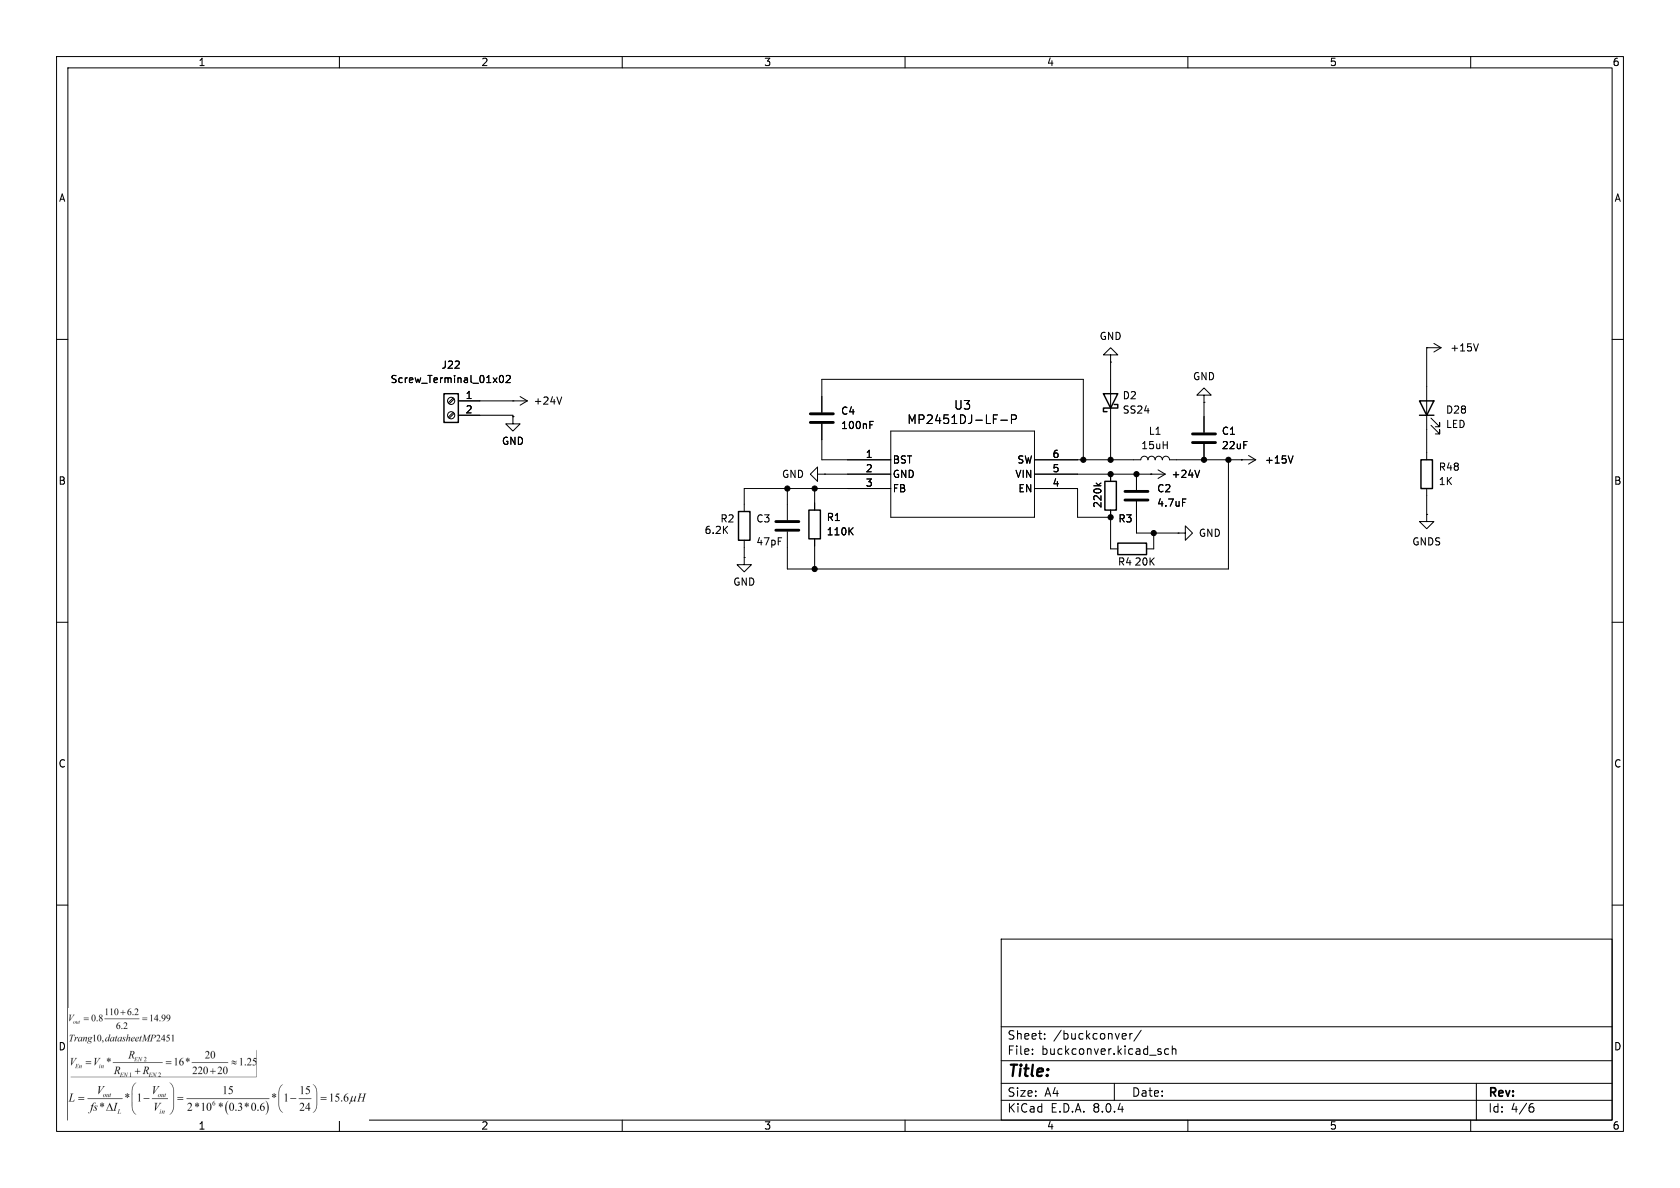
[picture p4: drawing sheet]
(kicad_sch
 (version 20231120)
 (generator "eeschema")
 (generator_version "8.0")
 (paper "A4")
 (lib_symbols
  (symbol "2025-04-02_15-12-20:MP2451DJ-LF-P"
   (pin_names
    (offset 0.254)) (exclude_from_sim no) (in_bom yes) (on_board yes)
   (property "Reference" "U" (at 20.32 10.16 0) (effects (font (size 1.524 1.524))))
   (property "Value" "MP2451DJ-LF-P" (at 20.32 7.62 0) (effects (font (size 1.524 1.524))))
   (property "Footprint" "TSOT23-6_MP2451_MNP" (at 0 0 0) (effects (font (size 1.27 1.27)
    (italic yes)) (hide yes)))
   (property "Datasheet" "MP2451DJ-LF-P" (at 0 0 0) (effects (font (size 1.27 1.27)
    (italic yes)) (hide yes)))
   (property "Description" "" (at 0 0 0) (effects (font (size 1.27 1.27)) (hide yes)))
   (property "ki_locked" "" (at 0 0 0) (effects (font (size 1.27 1.27))))
   (symbol "MP2451DJ-LF-P_0_1"
    (polyline (pts (xy 7.62 -10.16) (xy 33.02 -10.16)) (stroke (width 0.127) (type default)) (fill (type none)))
    (polyline (pts (xy 7.62 5.08) (xy 7.62 -10.16)) (stroke (width 0.127) (type default)) (fill (type none)))
    (polyline (pts (xy 33.02 -10.16) (xy 33.02 5.08)) (stroke (width 0.127) (type default)) (fill (type none)))
    (polyline (pts (xy 33.02 5.08) (xy 7.62 5.08)) (stroke (width 0.127) (type default)) (fill (type none)))
    (pin power_in line (at 0 0 0) (length 7.62) (name "BST" (effects (font (size 1.27 1.27)))) (number "1" (effects (font (size 1.27 1.27)))))
    (pin power_in line (at 0 -2.54 0) (length 7.62) (name "GND" (effects (font (size 1.27 1.27)))) (number "2" (effects (font (size 1.27 1.27)))))
    (pin input line (at 0 -5.08 0) (length 7.62) (name "FB" (effects (font (size 1.27 1.27)))) (number "3" (effects (font (size 1.27 1.27)))))
    (pin input line (at 40.64 -5.08 180) (length 7.62) (name "EN" (effects (font (size 1.27 1.27)))) (number "4" (effects (font (size 1.27 1.27)))))
    (pin power_in line (at 40.64 -2.54 180) (length 7.62) (name "VIN" (effects (font (size 1.27 1.27)))) (number "5" (effects (font (size 1.27 1.27)))))
    (pin output line (at 40.64 0 180) (length 7.62) (name "SW" (effects (font (size 1.27 1.27)))) (number "6" (effects (font (size 1.27 1.27)))))))
  (symbol "Connector:Screw_Terminal_01x02"
   (pin_names
    (offset 1.016) hide) (exclude_from_sim no) (in_bom yes) (on_board yes)
   (property "Reference" "J" (at 0 2.54 0) (effects (font (size 1.27 1.27))))
   (property "Value" "Screw_Terminal_01x02" (at 0 -5.08 0) (effects (font (size 1.27 1.27))))
   (property "Footprint" "" (at 0 0 0) (effects (font (size 1.27 1.27)) (hide yes)))
   (property "Datasheet" "~" (at 0 0 0) (effects (font (size 1.27 1.27)) (hide yes)))
   (property "Description" "Generic screw terminal, single row, 01x02, script generated (kicad-library-utils/schlib/autogen/connector/)" (at 0 0 0) (effects (font (size 1.27 1.27)) (hide yes)))
   (symbol "Screw_Terminal_01x02_1_1"
    (rectangle (start -1.27 1.27) (end 1.27 -3.81) (stroke (width 0.254) (type default)) (fill (type background)))
    (circle (center 0 -2.54) (radius 0.635) (stroke (width 0.1524) (type default)) (fill (type none)))
    (polyline (pts (xy -0.5334 -2.2098) (xy 0.3302 -3.048)) (stroke (width 0.1524) (type default)) (fill (type none)))
    (polyline (pts (xy -0.5334 0.3302) (xy 0.3302 -0.508)) (stroke (width 0.1524) (type default)) (fill (type none)))
    (polyline (pts (xy -0.3556 -2.032) (xy 0.508 -2.8702)) (stroke (width 0.1524) (type default)) (fill (type none)))
    (polyline (pts (xy -0.3556 0.508) (xy 0.508 -0.3302)) (stroke (width 0.1524) (type default)) (fill (type none)))
    (circle (center 0 0) (radius 0.635) (stroke (width 0.1524) (type default)) (fill (type none)))
    (pin passive line (at -5.08 0 0) (length 3.81) (name "Pin_1" (effects (font (size 1.27 1.27)))) (number "1" (effects (font (size 1.27 1.27)))))
    (pin passive line (at -5.08 -2.54 0) (length 3.81) (name "Pin_2" (effects (font (size 1.27 1.27)))) (number "2" (effects (font (size 1.27 1.27)))))))
  (symbol "Device:C"
   (pin_numbers hide)
   (pin_names
    (offset 0.254)) (exclude_from_sim no) (in_bom yes) (on_board yes)
   (property "Reference" "C" (at 0.635 2.54 0) (effects (font (size 1.27 1.27)) (justify left)))
   (property "Value" "C" (at 0.635 -2.54 0) (effects (font (size 1.27 1.27)) (justify left)))
   (property "Footprint" "" (at 0.9652 -3.81 0) (effects (font (size 1.27 1.27)) (hide yes)))
   (property "Datasheet" "~" (at 0 0 0) (effects (font (size 1.27 1.27)) (hide yes)))
   (property "Description" "Unpolarized capacitor" (at 0 0 0) (effects (font (size 1.27 1.27)) (hide yes)))
   (symbol "C_0_1"
    (polyline (pts (xy -2.032 -0.762) (xy 2.032 -0.762)) (stroke (width 0.508) (type default)) (fill (type none)))
    (polyline (pts (xy -2.032 0.762) (xy 2.032 0.762)) (stroke (width 0.508) (type default)) (fill (type none))))
   (symbol "C_1_1"
    (pin passive line (at 0 3.81 270) (length 2.794) (name "~" (effects (font (size 1.27 1.27)))) (number "1" (effects (font (size 1.27 1.27)))))
    (pin passive line (at 0 -3.81 90) (length 2.794) (name "~" (effects (font (size 1.27 1.27)))) (number "2" (effects (font (size 1.27 1.27)))))))
  (symbol "Device:L"
   (pin_numbers hide)
   (pin_names
    (offset 1.016) hide) (exclude_from_sim no) (in_bom yes) (on_board yes)
   (property "Reference" "L" (at -1.27 0 90) (effects (font (size 1.27 1.27))))
   (property "Value" "L" (at 1.905 0 90) (effects (font (size 1.27 1.27))))
   (property "Footprint" "" (at 0 0 0) (effects (font (size 1.27 1.27)) (hide yes)))
   (property "Datasheet" "~" (at 0 0 0) (effects (font (size 1.27 1.27)) (hide yes)))
   (property "Description" "Inductor" (at 0 0 0) (effects (font (size 1.27 1.27)) (hide yes)))
   (symbol "L_0_1"
    (arc (start 0 -2.54) (mid 0.6323 -1.905) (end 0 -1.27) (stroke (width 0) (type default)) (fill (type none)))
    (arc (start 0 -1.27) (mid 0.6323 -0.635) (end 0 0) (stroke (width 0) (type default)) (fill (type none)))
    (arc (start 0 0) (mid 0.6323 0.635) (end 0 1.27) (stroke (width 0) (type default)) (fill (type none)))
    (arc (start 0 1.27) (mid 0.6323 1.905) (end 0 2.54) (stroke (width 0) (type default)) (fill (type none))))
   (symbol "L_1_1"
    (pin passive line (at 0 3.81 270) (length 1.27) (name "1" (effects (font (size 1.27 1.27)))) (number "1" (effects (font (size 1.27 1.27)))))
    (pin passive line (at 0 -3.81 90) (length 1.27) (name "2" (effects (font (size 1.27 1.27)))) (number "2" (effects (font (size 1.27 1.27)))))))
  (symbol "Device:LED"
   (pin_numbers hide)
   (pin_names
    (offset 1.016) hide) (exclude_from_sim no) (in_bom yes) (on_board yes)
   (property "Reference" "D" (at 0 2.54 0) (effects (font (size 1.27 1.27))))
   (property "Value" "LED" (at 0 -2.54 0) (effects (font (size 1.27 1.27))))
   (property "Footprint" "" (at 0 0 0) (effects (font (size 1.27 1.27)) (hide yes)))
   (property "Datasheet" "~" (at 0 0 0) (effects (font (size 1.27 1.27)) (hide yes)))
   (property "Description" "Light emitting diode" (at 0 0 0) (effects (font (size 1.27 1.27)) (hide yes)))
   (symbol "LED_0_1"
    (polyline (pts (xy -1.27 -1.27) (xy -1.27 1.27)) (stroke (width 0.254) (type default)) (fill (type none)))
    (polyline (pts (xy -1.27 0) (xy 1.27 0)) (stroke (width 0) (type default)) (fill (type none)))
    (polyline (pts (xy 1.27 -1.27) (xy 1.27 1.27) (xy -1.27 0) (xy 1.27 -1.27)) (stroke (width 0.254) (type default)) (fill (type none)))
    (polyline (pts (xy -3.048 -0.762) (xy -4.572 -2.286) (xy -3.81 -2.286) (xy -4.572 -2.286) (xy -4.572 -1.524)) (stroke (width 0) (type default)) (fill (type none)))
    (polyline (pts (xy -1.778 -0.762) (xy -3.302 -2.286) (xy -2.54 -2.286) (xy -3.302 -2.286) (xy -3.302 -1.524)) (stroke (width 0) (type default)) (fill (type none))))
   (symbol "LED_1_1"
    (pin passive line (at -3.81 0 0) (length 2.54) (name "K" (effects (font (size 1.27 1.27)))) (number "1" (effects (font (size 1.27 1.27)))))
    (pin passive line (at 3.81 0 180) (length 2.54) (name "A" (effects (font (size 1.27 1.27)))) (number "2" (effects (font (size 1.27 1.27)))))))
  (symbol "Device:R"
   (pin_numbers hide)
   (pin_names
    (offset 0)) (exclude_from_sim no) (in_bom yes) (on_board yes)
   (property "Reference" "R" (at 2.032 0 90) (effects (font (size 1.27 1.27))))
   (property "Value" "R" (at 0 0 90) (effects (font (size 1.27 1.27))))
   (property "Footprint" "" (at -1.778 0 90) (effects (font (size 1.27 1.27)) (hide yes)))
   (property "Datasheet" "~" (at 0 0 0) (effects (font (size 1.27 1.27)) (hide yes)))
   (property "Description" "Resistor" (at 0 0 0) (effects (font (size 1.27 1.27)) (hide yes)))
   (symbol "R_0_1"
    (rectangle (start -1.016 -2.54) (end 1.016 2.54) (stroke (width 0.254) (type default)) (fill (type none))))
   (symbol "R_1_1"
    (pin passive line (at 0 3.81 270) (length 1.27) (name "~" (effects (font (size 1.27 1.27)))) (number "1" (effects (font (size 1.27 1.27)))))
    (pin passive line (at 0 -3.81 90) (length 1.27) (name "~" (effects (font (size 1.27 1.27)))) (number "2" (effects (font (size 1.27 1.27)))))))
  (symbol "Diode:SB120"
   (pin_numbers hide)
   (pin_names
    (offset 1.016) hide) (exclude_from_sim no) (in_bom yes) (on_board yes)
   (property "Reference" "D" (at 0 2.54 0) (effects (font (size 1.27 1.27))))
   (property "Value" "SB120" (at 0 -2.54 0) (effects (font (size 1.27 1.27))))
   (property "Footprint" "Diode_THT:D_DO-41_SOD81_P10.16mm_Horizontal" (at 0 -4.445 0) (effects (font (size 1.27 1.27)) (hide yes)))
   (property "Datasheet" "http://www.diodes.com/_files/datasheets/ds23022.pdf" (at 0 0 0) (effects (font (size 1.27 1.27)) (hide yes)))
   (property "Description" "20V 1A Schottky Barrier Rectifier Diode, DO-41" (at 0 0 0) (effects (font (size 1.27 1.27)) (hide yes)))
   (symbol "SB120_0_1"
    (polyline (pts (xy 1.27 0) (xy -1.27 0)) (stroke (width 0) (type default)) (fill (type none)))
    (polyline (pts (xy 1.27 1.27) (xy 1.27 -1.27) (xy -1.27 0) (xy 1.27 1.27)) (stroke (width 0.254) (type default)) (fill (type none)))
    (polyline (pts (xy -1.905 0.635) (xy -1.905 1.27) (xy -1.27 1.27) (xy -1.27 -1.27) (xy -0.635 -1.27) (xy -0.635 -0.635)) (stroke (width 0.254) (type default)) (fill (type none))))
   (symbol "SB120_1_1"
    (pin passive line (at -3.81 0 0) (length 2.54) (name "K" (effects (font (size 1.27 1.27)))) (number "1" (effects (font (size 1.27 1.27)))))
    (pin passive line (at 3.81 0 180) (length 2.54) (name "A" (effects (font (size 1.27 1.27)))) (number "2" (effects (font (size 1.27 1.27)))))))
  (symbol "power:+15V"
   (power)
   (pin_numbers hide)
   (pin_names
    (offset 0) hide) (exclude_from_sim no) (in_bom yes) (on_board yes)
   (property "Reference" "#PWR" (at 0 -3.81 0) (effects (font (size 1.27 1.27)) (hide yes)))
   (property "Value" "+15V" (at 0 3.556 0) (effects (font (size 1.27 1.27))))
   (property "Footprint" "" (at 0 0 0) (effects (font (size 1.27 1.27)) (hide yes)))
   (property "Datasheet" "" (at 0 0 0) (effects (font (size 1.27 1.27)) (hide yes)))
   (property "Description" "Power symbol creates a global label with name \"+15V\"" (at 0 0 0) (effects (font (size 1.27 1.27)) (hide yes)))
   (symbol "+15V_0_1"
    (polyline (pts (xy -0.762 1.27) (xy 0 2.54)) (stroke (width 0) (type default)) (fill (type none)))
    (polyline (pts (xy 0 0) (xy 0 2.54)) (stroke (width 0) (type default)) (fill (type none)))
    (polyline (pts (xy 0 2.54) (xy 0.762 1.27)) (stroke (width 0) (type default)) (fill (type none))))
   (symbol "+15V_1_1"
    (pin power_in line (at 0 0 90) (length 0) (name "~" (effects (font (size 1.27 1.27)))) (number "1" (effects (font (size 1.27 1.27)))))))
  (symbol "power:+24V"
   (power)
   (pin_numbers hide)
   (pin_names
    (offset 0) hide) (exclude_from_sim no) (in_bom yes) (on_board yes)
   (property "Reference" "#PWR" (at 0 -3.81 0) (effects (font (size 1.27 1.27)) (hide yes)))
   (property "Value" "+24V" (at 0 3.556 0) (effects (font (size 1.27 1.27))))
   (property "Footprint" "" (at 0 0 0) (effects (font (size 1.27 1.27)) (hide yes)))
   (property "Datasheet" "" (at 0 0 0) (effects (font (size 1.27 1.27)) (hide yes)))
   (property "Description" "Power symbol creates a global label with name \"+24V\"" (at 0 0 0) (effects (font (size 1.27 1.27)) (hide yes)))
   (symbol "+24V_0_1"
    (polyline (pts (xy -0.762 1.27) (xy 0 2.54)) (stroke (width 0) (type default)) (fill (type none)))
    (polyline (pts (xy 0 0) (xy 0 2.54)) (stroke (width 0) (type default)) (fill (type none)))
    (polyline (pts (xy 0 2.54) (xy 0.762 1.27)) (stroke (width 0) (type default)) (fill (type none))))
   (symbol "+24V_1_1"
    (pin power_in line (at 0 0 90) (length 0) (name "~" (effects (font (size 1.27 1.27)))) (number "1" (effects (font (size 1.27 1.27)))))))
  (symbol "power:GND"
   (power)
   (pin_numbers hide)
   (pin_names
    (offset 0) hide) (exclude_from_sim no) (in_bom yes) (on_board yes)
   (property "Reference" "#PWR" (at 0 -6.35 0) (effects (font (size 1.27 1.27)) (hide yes)))
   (property "Value" "GND" (at 0 -3.81 0) (effects (font (size 1.27 1.27))))
   (property "Footprint" "" (at 0 0 0) (effects (font (size 1.27 1.27)) (hide yes)))
   (property "Datasheet" "" (at 0 0 0) (effects (font (size 1.27 1.27)) (hide yes)))
   (property "Description" "Power symbol creates a global label with name \"GND\" , ground" (at 0 0 0) (effects (font (size 1.27 1.27)) (hide yes)))
   (symbol "GND_0_1"
    (polyline (pts (xy 0 0) (xy 0 -1.27) (xy 1.27 -1.27) (xy 0 -2.54) (xy -1.27 -1.27) (xy 0 -1.27)) (stroke (width 0) (type default)) (fill (type none))))
   (symbol "GND_1_1"
    (pin power_in line (at 0 0 270) (length 0) (name "~" (effects (font (size 1.27 1.27)))) (number "1" (effects (font (size 1.27 1.27)))))))
  (symbol "power:GNDS"
   (power)
   (pin_numbers hide)
   (pin_names
    (offset 0) hide) (exclude_from_sim no) (in_bom yes) (on_board yes)
   (property "Reference" "#PWR" (at 0 -6.35 0) (effects (font (size 1.27 1.27)) (hide yes)))
   (property "Value" "GNDS" (at 0 -3.81 0) (effects (font (size 1.27 1.27))))
   (property "Footprint" "" (at 0 0 0) (effects (font (size 1.27 1.27)) (hide yes)))
   (property "Datasheet" "" (at 0 0 0) (effects (font (size 1.27 1.27)) (hide yes)))
   (property "Description" "Power symbol creates a global label with name \"GNDS\" , signal ground" (at 0 0 0) (effects (font (size 1.27 1.27)) (hide yes)))
   (symbol "GNDS_0_1"
    (polyline (pts (xy 0 0) (xy 0 -1.27) (xy 1.27 -1.27) (xy 0 -2.54) (xy -1.27 -1.27) (xy 0 -1.27)) (stroke (width 0) (type default)) (fill (type none))))
   (symbol "GNDS_1_1"
    (pin power_in line (at 0 0 270) (length 0) (name "~" (effects (font (size 1.27 1.27)))) (number "1" (effects (font (size 1.27 1.27))))))))
 (junction
  (at 203.962 94.234)
  (diameter 0)
  (color 0 0 0 0))
 (junction
  (at 196.342 91.44)
  (diameter 0)
  (color 0 0 0 0))
 (junction
  (at 196.342 83.82)
  (diameter 0)
  (color 0 0 0 0))
 (junction
  (at 139.192 86.36)
  (diameter 0)
  (color 0 0 0 0))
 (junction
  (at 217.17 81.28)
  (diameter 0)
  (color 0 0 0 0))
 (junction
  (at 144.018 86.36)
  (diameter 0)
  (color 0 0 0 0))
 (junction
  (at 191.516 81.28)
  (diameter 0)
  (color 0 0 0 0))
 (junction
  (at 212.852 81.28)
  (diameter 0)
  (color 0 0 0 0))
 (junction
  (at 200.914 83.82)
  (diameter 0)
  (color 0 0 0 0))
 (junction
  (at 196.342 81.28)
  (diameter 0)
  (color 0 0 0 0))
 (junction
  (at 144.018 100.584)
  (diameter 0)
  (color 0 0 0 0))
 (wire
  (pts (xy 217.17 81.28) (xy 217.17 100.584))
  (stroke (width 0) (type default)))
 (wire
  (pts (xy 212.852 81.28) (xy 217.17 81.28))
  (stroke (width 0) (type default)))
 (wire
  (pts (xy 145.288 67.056) (xy 191.516 67.056))
  (stroke (width 0) (type default)))
 (wire
  (pts (xy 145.288 81.28) (xy 145.288 77.724))
  (stroke (width 0) (type default)))
 (wire
  (pts (xy 190.5 91.44) (xy 190.5 86.36))
  (stroke (width 0) (type default)))
 (wire
  (pts (xy 145.288 70.104) (xy 145.288 67.056))
  (stroke (width 0) (type default)))
 (wire
  (pts (xy 196.342 97.028) (xy 196.342 91.44))
  (stroke (width 0) (type default)))
 (wire
  (pts (xy 212.852 71.12) (xy 212.852 73.66))
  (stroke (width 0) (type default)))
 (wire
  (pts (xy 144.018 86.36) (xy 149.86 86.36))
  (stroke (width 0) (type default)))
 (wire
  (pts (xy 191.516 81.28) (xy 196.342 81.28))
  (stroke (width 0) (type default)))
 (wire
  (pts (xy 196.342 81.28) (xy 200.406 81.28))
  (stroke (width 0) (type default)))
 (wire
  (pts (xy 217.17 81.28) (xy 219.456 81.28))
  (stroke (width 0) (type default)))
 (wire
  (pts (xy 131.572 86.36) (xy 139.192 86.36))
  (stroke (width 0) (type default)))
 (wire
  (pts (xy 252.222 87.63) (xy 252.222 90.932))
  (stroke (width 0) (type default)))
 (wire
  (pts (xy 196.342 64.008) (xy 196.342 67.056))
  (stroke (width 0) (type default)))
 (wire
  (pts (xy 203.962 94.234) (xy 200.914 94.234))
  (stroke (width 0) (type default)))
 (wire
  (pts (xy 196.342 91.44) (xy 190.5 91.44))
  (stroke (width 0) (type default)))
 (wire
  (pts (xy 203.962 94.234) (xy 203.962 97.028))
  (stroke (width 0) (type default)))
 (wire
  (pts (xy 139.192 86.36) (xy 139.192 89.154))
  (stroke (width 0) (type default)))
 (wire
  (pts (xy 191.516 81.28) (xy 190.5 81.28))
  (stroke (width 0) (type default)))
 (wire
  (pts (xy 139.192 100.584) (xy 144.018 100.584))
  (stroke (width 0) (type default)))
 (wire
  (pts (xy 191.516 67.056) (xy 191.516 81.28))
  (stroke (width 0) (type default)))
 (wire
  (pts (xy 200.914 83.82) (xy 203.454 83.82))
  (stroke (width 0) (type default)))
 (wire
  (pts (xy 145.796 83.82) (xy 149.86 83.82))
  (stroke (width 0) (type default)))
 (wire
  (pts (xy 190.5 83.82) (xy 196.342 83.82))
  (stroke (width 0) (type default)))
 (wire
  (pts (xy 131.572 89.154) (xy 131.572 86.36))
  (stroke (width 0) (type default)))
 (wire
  (pts (xy 131.572 96.774) (xy 131.572 98.552))
  (stroke (width 0) (type default)))
 (wire
  (pts (xy 84.836 70.866) (xy 90.678 70.866))
  (stroke (width 0) (type default)))
 (wire
  (pts (xy 200.914 94.234) (xy 200.914 91.44))
  (stroke (width 0) (type default)))
 (wire
  (pts (xy 203.962 94.234) (xy 208.28 94.234))
  (stroke (width 0) (type default)))
 (wire
  (pts (xy 139.192 86.36) (xy 144.018 86.36))
  (stroke (width 0) (type default)))
 (wire
  (pts (xy 139.192 96.774) (xy 139.192 100.584))
  (stroke (width 0) (type default)))
 (wire
  (pts (xy 90.678 73.406) (xy 90.678 73.66))
  (stroke (width 0) (type default)))
 (wire
  (pts (xy 252.222 61.468) (xy 252.222 68.326))
  (stroke (width 0) (type default)))
 (wire
  (pts (xy 145.288 81.28) (xy 149.86 81.28))
  (stroke (width 0) (type default)))
 (wire
  (pts (xy 196.342 74.676) (xy 196.342 81.28))
  (stroke (width 0) (type default)))
 (wire
  (pts (xy 144.018 100.584) (xy 144.018 96.52))
  (stroke (width 0) (type default)))
 (wire
  (pts (xy 208.026 81.28) (xy 212.852 81.28))
  (stroke (width 0) (type default)))
 (wire
  (pts (xy 84.836 73.406) (xy 90.678 73.406))
  (stroke (width 0) (type default)))
 (wire
  (pts (xy 196.342 83.82) (xy 200.914 83.82))
  (stroke (width 0) (type default)))
 (wire
  (pts (xy 252.222 75.946) (xy 252.222 80.01))
  (stroke (width 0) (type default)))
 (wire
  (pts (xy 144.018 88.9) (xy 144.018 86.36))
  (stroke (width 0) (type default)))
 (wire
  (pts (xy 217.17 100.584) (xy 144.018 100.584))
  (stroke (width 0) (type default)))
 (image
  (at 38.608 194.564)
  (scale 0.235166)
  (data))
 (image
  (at 22.098 181.864)
  (scale 0.157532)
  (data))
 (image
  (at 29.21 188.214)
  (scale 0.173912)
  (data))
 (symbol
  (lib_id "Device:L")
  (at 204.216 81.28 90)
  (unit 1)
  (exclude_from_sim no)
  (in_bom yes)
  (on_board yes)
  (dnp no)
  (fields_autoplaced yes)
  (property "Reference" "L1" (at 204.216 76.2 90) (effects (font (size 1.27 1.27))))
  (property "Value" "15uH" (at 204.216 78.74 90) (effects (font (size 1.27 1.27))))
  (property "Footprint" "Inductor_SMD:L_7.3x7.3_H4.5" (at 204.216 81.28 0) (effects (font (size 1.27 1.27)) (hide yes)))
  (property "Datasheet" "~" (at 204.216 81.28 0) (effects (font (size 1.27 1.27)) (hide yes)))
  (property "Description" "Inductor" (at 204.216 81.28 0) (effects (font (size 1.27 1.27)) (hide yes)))
  (pin "1")
  (pin "2"))
 (symbol
  (lib_id "Device:R")
  (at 200.152 97.028 270)
  (unit 1)
  (exclude_from_sim no)
  (in_bom yes)
  (on_board yes)
  (dnp no)
  (property "Reference" "R4" (at 198.882 99.314 90) (effects (font (size 1.27 1.27))))
  (property "Value" "20K" (at 202.438 99.314 90) (effects (font (size 1.27 1.27))))
  (property "Footprint" "Resistor_SMD:R_0805_2012Metric_Pad1.20x1.40mm_HandSolder" (at 200.152 95.25 90) (effects (font (size 1.27 1.27)) (hide yes)))
  (property "Datasheet" "~" (at 200.152 97.028 0) (effects (font (size 1.27 1.27)) (hide yes)))
  (property "Description" "Resistor" (at 200.152 97.028 0) (effects (font (size 1.27 1.27)) (hide yes)))
  (pin "1")
  (pin "2"))
 (symbol
  (lib_id "Device:R")
  (at 131.572 92.964 0)
  (unit 1)
  (exclude_from_sim no)
  (in_bom yes)
  (on_board yes)
  (dnp no)
  (property "Reference" "R2" (at 127.254 91.694 0) (effects (font (size 1.27 1.27)) (justify left)))
  (property "Value" "6.2K" (at 124.46 93.726 0) (effects (font (size 1.27 1.27)) (justify left)))
  (property "Footprint" "Resistor_SMD:R_0805_2012Metric_Pad1.20x1.40mm_HandSolder" (at 129.794 92.964 90) (effects (font (size 1.27 1.27)) (hide yes)))
  (property "Datasheet" "~" (at 131.572 92.964 0) (effects (font (size 1.27 1.27)) (hide yes)))
  (property "Description" "Resistor" (at 131.572 92.964 0) (effects (font (size 1.27 1.27)) (hide yes)))
  (pin "1")
  (pin "2"))
 (symbol
  (lib_id "power:GND")
  (at 131.572 98.552 0)
  (unit 1)
  (exclude_from_sim no)
  (in_bom yes)
  (on_board yes)
  (dnp no)
  (fields_autoplaced yes)
  (property "Reference" "#PWR06" (at 131.572 104.902 0) (effects (font (size 1.27 1.27)) (hide yes)))
  (property "Value" "GND" (at 131.572 102.87 0) (effects (font (size 1.27 1.27))))
  (property "Footprint" "" (at 131.572 98.552 0) (effects (font (size 1.27 1.27)) (hide yes)))
  (property "Datasheet" "" (at 131.572 98.552 0) (effects (font (size 1.27 1.27)) (hide yes)))
  (property "Description" "Power symbol creates a global label with name \"GND\" , ground" (at 131.572 98.552 0) (effects (font (size 1.27 1.27)) (hide yes)))
  (pin "1"))
 (symbol
  (lib_id "power:GNDS")
  (at 252.222 90.932 0)
  (unit 1)
  (exclude_from_sim no)
  (in_bom yes)
  (on_board yes)
  (dnp no)
  (fields_autoplaced yes)
  (property "Reference" "#PWR090" (at 252.222 97.282 0) (effects (font (size 1.27 1.27)) (hide yes)))
  (property "Value" "GNDS" (at 252.222 95.758 0) (effects (font (size 1.27 1.27))))
  (property "Footprint" "" (at 252.222 90.932 0) (effects (font (size 1.27 1.27)) (hide yes)))
  (property "Datasheet" "" (at 252.222 90.932 0) (effects (font (size 1.27 1.27)) (hide yes)))
  (property "Description" "Power symbol creates a global label with name \"GNDS\" , signal ground" (at 252.222 90.932 0) (effects (font (size 1.27 1.27)) (hide yes)))
  (pin "1"))
 (symbol
  (lib_id "power:GND")
  (at 90.678 73.66 0)
  (unit 1)
  (exclude_from_sim no)
  (in_bom yes)
  (on_board yes)
  (dnp no)
  (fields_autoplaced yes)
  (property "Reference" "#PWR082" (at 90.678 80.01 0) (effects (font (size 1.27 1.27)) (hide yes)))
  (property "Value" "GND" (at 90.678 77.978 0) (effects (font (size 1.27 1.27))))
  (property "Footprint" "" (at 90.678 73.66 0) (effects (font (size 1.27 1.27)) (hide yes)))
  (property "Datasheet" "" (at 90.678 73.66 0) (effects (font (size 1.27 1.27)) (hide yes)))
  (property "Description" "Power symbol creates a global label with name \"GND\" , ground" (at 90.678 73.66 0) (effects (font (size 1.27 1.27)) (hide yes)))
  (pin "1"))
 (symbol
  (lib_id "Diode:SB120")
  (at 196.342 70.866 90)
  (unit 1)
  (exclude_from_sim no)
  (in_bom yes)
  (on_board yes)
  (dnp no)
  (property "Reference" "D2" (at 198.374 69.9134 90) (effects (font (size 1.27 1.27)) (justify right)))
  (property "Value" "SS24" (at 198.374 72.4534 90) (effects (font (size 1.27 1.27)) (justify right)))
  (property "Footprint" "Diode_SMD:D_2010_5025Metric_Pad1.52x2.65mm_HandSolder" (at 200.787 70.866 0) (effects (font (size 1.27 1.27)) (hide yes)))
  (property "Datasheet" "http://www.diodes.com/_files/datasheets/ds23022.pdf" (at 196.342 70.866 0) (effects (font (size 1.27 1.27)) (hide yes)))
  (property "Description" "20V 1A Schottky Barrier Rectifier Diode, DO-41" (at 196.342 70.866 0) (effects (font (size 1.27 1.27)) (hide yes)))
  (pin "1")
  (pin "2"))
 (symbol
  (lib_id "Device:R")
  (at 252.222 83.82 0)
  (unit 1)
  (exclude_from_sim no)
  (in_bom yes)
  (on_board yes)
  (dnp no)
  (fields_autoplaced yes)
  (property "Reference" "R48" (at 254.254 82.5499 0) (effects (font (size 1.27 1.27)) (justify left)))
  (property "Value" "1K" (at 254.254 85.0899 0) (effects (font (size 1.27 1.27)) (justify left)))
  (property "Footprint" "Resistor_SMD:R_0805_2012Metric_Pad1.20x1.40mm_HandSolder" (at 250.444 83.82 90) (effects (font (size 1.27 1.27)) (hide yes)))
  (property "Datasheet" "~" (at 252.222 83.82 0) (effects (font (size 1.27 1.27)) (hide yes)))
  (property "Description" "Resistor" (at 252.222 83.82 0) (effects (font (size 1.27 1.27)) (hide yes)))
  (pin "1")
  (pin "2"))
 (symbol
  (lib_id "power:GND")
  (at 208.28 94.234 90)
  (unit 1)
  (exclude_from_sim no)
  (in_bom yes)
  (on_board yes)
  (dnp no)
  (fields_autoplaced yes)
  (property "Reference" "#PWR05" (at 214.63 94.234 0) (effects (font (size 1.27 1.27)) (hide yes)))
  (property "Value" "GND" (at 211.836 94.2339 90) (effects (font (size 1.27 1.27)) (justify right)))
  (property "Footprint" "" (at 208.28 94.234 0) (effects (font (size 1.27 1.27)) (hide yes)))
  (property "Datasheet" "" (at 208.28 94.234 0) (effects (font (size 1.27 1.27)) (hide yes)))
  (property "Description" "Power symbol creates a global label with name \"GND\" , ground" (at 208.28 94.234 0) (effects (font (size 1.27 1.27)) (hide yes)))
  (pin "1"))
 (symbol
  (lib_id "power:GND")
  (at 145.796 83.82 270)
  (unit 1)
  (exclude_from_sim no)
  (in_bom yes)
  (on_board yes)
  (dnp no)
  (fields_autoplaced yes)
  (property "Reference" "#PWR07" (at 139.446 83.82 0) (effects (font (size 1.27 1.27)) (hide yes)))
  (property "Value" "GND" (at 142.24 83.8199 90) (effects (font (size 1.27 1.27)) (justify right)))
  (property "Footprint" "" (at 145.796 83.82 0) (effects (font (size 1.27 1.27)) (hide yes)))
  (property "Datasheet" "" (at 145.796 83.82 0) (effects (font (size 1.27 1.27)) (hide yes)))
  (property "Description" "Power symbol creates a global label with name \"GND\" , ground" (at 145.796 83.82 0) (effects (font (size 1.27 1.27)) (hide yes)))
  (pin "1"))
 (symbol
  (lib_id "Connector:Screw_Terminal_01x02")
  (at 79.756 70.866 0)
  (mirror y)
  (unit 1)
  (exclude_from_sim no)
  (in_bom yes)
  (on_board yes)
  (dnp no)
  (fields_autoplaced yes)
  (property "Reference" "J22" (at 79.756 64.516 0) (effects (font (size 1.27 1.27))))
  (property "Value" "Screw_Terminal_01x02" (at 79.756 67.056 0) (effects (font (size 1.27 1.27))))
  (property "Footprint" "Connector_JST:JST_VH_B2P-VH-B_1x02_P3.96mm_Vertical" (at 79.756 70.866 0) (effects (font (size 1.27 1.27)) (hide yes)))
  (property "Datasheet" "~" (at 79.756 70.866 0) (effects (font (size 1.27 1.27)) (hide yes)))
  (property "Description" "Generic screw terminal, single row, 01x02, script generated (kicad-library-utils/schlib/autogen/connector/)" (at 79.756 70.866 0) (effects (font (size 1.27 1.27)) (hide yes)))
  (pin "2")
  (pin "1"))
 (symbol
  (lib_id "power:+24V")
  (at 90.678 70.866 270)
  (unit 1)
  (exclude_from_sim no)
  (in_bom yes)
  (on_board yes)
  (dnp no)
  (fields_autoplaced yes)
  (property "Reference" "#PWR081" (at 86.868 70.866 0) (effects (font (size 1.27 1.27)) (hide yes)))
  (property "Value" "+24V" (at 94.234 70.8659 90) (effects (font (size 1.27 1.27)) (justify left)))
  (property "Footprint" "" (at 90.678 70.866 0) (effects (font (size 1.27 1.27)) (hide yes)))
  (property "Datasheet" "" (at 90.678 70.866 0) (effects (font (size 1.27 1.27)) (hide yes)))
  (property "Description" "Power symbol creates a global label with name \"+24V\"" (at 90.678 70.866 0) (effects (font (size 1.27 1.27)) (hide yes)))
  (pin "1"))
 (symbol
  (lib_id "Device:LED")
  (at 252.222 72.136 90)
  (unit 1)
  (exclude_from_sim no)
  (in_bom yes)
  (on_board yes)
  (dnp no)
  (fields_autoplaced yes)
  (property "Reference" "D28" (at 255.524 72.4534 90) (effects (font (size 1.27 1.27)) (justify right)))
  (property "Value" "LED" (at 255.524 74.9934 90) (effects (font (size 1.27 1.27)) (justify right)))
  (property "Footprint" "LED_SMD:LED_0603_1608Metric_Pad1.05x0.95mm_HandSolder" (at 252.222 72.136 0) (effects (font (size 1.27 1.27)) (hide yes)))
  (property "Datasheet" "~" (at 252.222 72.136 0) (effects (font (size 1.27 1.27)) (hide yes)))
  (property "Description" "Light emitting diode" (at 252.222 72.136 0) (effects (font (size 1.27 1.27)) (hide yes)))
  (pin "2")
  (pin "1"))
 (symbol
  (lib_id "Device:R")
  (at 196.342 87.63 0)
  (unit 1)
  (exclude_from_sim no)
  (in_bom yes)
  (on_board yes)
  (dnp no)
  (property "Reference" "R3" (at 197.612 91.694 0) (effects (font (size 1.27 1.27)) (justify left)))
  (property "Value" "220k" (at 194.056 89.916 90) (effects (font (size 1.27 1.27)) (justify left)))
  (property "Footprint" "Resistor_SMD:R_0805_2012Metric_Pad1.20x1.40mm_HandSolder" (at 194.564 87.63 90) (effects (font (size 1.27 1.27)) (hide yes)))
  (property "Datasheet" "~" (at 196.342 87.63 0) (effects (font (size 1.27 1.27)) (hide yes)))
  (property "Description" "Resistor" (at 196.342 87.63 0) (effects (font (size 1.27 1.27)) (hide yes)))
  (pin "1")
  (pin "2"))
 (symbol
  (lib_id "2025-04-02_15-12-20:MP2451DJ-LF-P")
  (at 149.86 81.28 0)
  (unit 1)
  (exclude_from_sim no)
  (in_bom yes)
  (on_board yes)
  (dnp no)
  (fields_autoplaced yes)
  (property "Reference" "U3" (at 170.18 71.628 0) (effects (font (size 1.524 1.524))))
  (property "Value" "MP2451DJ-LF-P" (at 170.18 74.168 0) (effects (font (size 1.524 1.524))))
  (property "Footprint" "footprints:TSOT23-6_MP2451_MNP" (at 149.86 81.28 0) (effects (font (size 1.27 1.27)
    (italic yes)) (hide yes)))
  (property "Datasheet" "MP2451DJ-LF-P" (at 149.86 81.28 0) (effects (font (size 1.27 1.27)
    (italic yes)) (hide yes)))
  (property "Description" "" (at 149.86 81.28 0) (effects (font (size 1.27 1.27)) (hide yes)))
  (pin "4")
  (pin "3")
  (pin "2")
  (pin "6")
  (pin "5")
  (pin "1"))
 (symbol
  (lib_id "Device:C")
  (at 145.288 73.914 180)
  (unit 1)
  (exclude_from_sim no)
  (in_bom yes)
  (on_board yes)
  (dnp no)
  (fields_autoplaced yes)
  (property "Reference" "C4" (at 148.59 72.6439 0) (effects (font (size 1.27 1.27)) (justify right)))
  (property "Value" "100nF" (at 148.59 75.1839 0) (effects (font (size 1.27 1.27)) (justify right)))
  (property "Footprint" "Capacitor_SMD:C_0603_1608Metric_Pad1.08x0.95mm_HandSolder" (at 144.3228 70.104 0) (effects (font (size 1.27 1.27)) (hide yes)))
  (property "Datasheet" "~" (at 145.288 73.914 0) (effects (font (size 1.27 1.27)) (hide yes)))
  (property "Description" "Unpolarized capacitor" (at 145.288 73.914 0) (effects (font (size 1.27 1.27)) (hide yes)))
  (pin "1")
  (pin "2"))
 (symbol
  (lib_id "Device:C")
  (at 200.914 87.63 0)
  (unit 1)
  (exclude_from_sim no)
  (in_bom yes)
  (on_board yes)
  (dnp no)
  (fields_autoplaced yes)
  (property "Reference" "C2" (at 204.47 86.3599 0) (effects (font (size 1.27 1.27)) (justify left)))
  (property "Value" "4.7uF" (at 204.47 88.8999 0) (effects (font (size 1.27 1.27)) (justify left)))
  (property "Footprint" "Capacitor_SMD:C_0805_2012Metric_Pad1.18x1.45mm_HandSolder" (at 201.8792 91.44 0) (effects (font (size 1.27 1.27)) (hide yes)))
  (property "Datasheet" "~" (at 200.914 87.63 0) (effects (font (size 1.27 1.27)) (hide yes)))
  (property "Description" "Unpolarized capacitor" (at 200.914 87.63 0) (effects (font (size 1.27 1.27)) (hide yes)))
  (pin "1")
  (pin "2"))
 (symbol
  (lib_id "Device:C")
  (at 139.192 92.964 0)
  (unit 1)
  (exclude_from_sim no)
  (in_bom yes)
  (on_board yes)
  (dnp no)
  (property "Reference" "C3" (at 133.604 91.694 0) (effects (font (size 1.27 1.27)) (justify left)))
  (property "Value" "47pF" (at 133.604 95.758 0) (effects (font (size 1.27 1.27)) (justify left)))
  (property "Footprint" "Resistor_SMD:R_0805_2012Metric_Pad1.20x1.40mm_HandSolder" (at 140.1572 96.774 0) (effects (font (size 1.27 1.27)) (hide yes)))
  (property "Datasheet" "~" (at 139.192 92.964 0) (effects (font (size 1.27 1.27)) (hide yes)))
  (property "Description" "Unpolarized capacitor" (at 139.192 92.964 0) (effects (font (size 1.27 1.27)) (hide yes)))
  (pin "2")
  (pin "1"))
 (symbol
  (lib_id "Device:C")
  (at 212.852 77.47 0)
  (unit 1)
  (exclude_from_sim no)
  (in_bom yes)
  (on_board yes)
  (dnp no)
  (fields_autoplaced yes)
  (property "Reference" "C1" (at 215.9 76.1999 0) (effects (font (size 1.27 1.27)) (justify left)))
  (property "Value" "22uF" (at 215.9 78.7399 0) (effects (font (size 1.27 1.27)) (justify left)))
  (property "Footprint" "Capacitor_SMD:C_0201_0603Metric_Pad0.64x0.40mm_HandSolder" (at 213.8172 81.28 0) (effects (font (size 1.27 1.27)) (hide yes)))
  (property "Datasheet" "~" (at 212.852 77.47 0) (effects (font (size 1.27 1.27)) (hide yes)))
  (property "Description" "Unpolarized capacitor" (at 212.852 77.47 0) (effects (font (size 1.27 1.27)) (hide yes)))
  (pin "1")
  (pin "2"))
 (symbol
  (lib_id "power:+24V")
  (at 203.454 83.82 270)
  (unit 1)
  (exclude_from_sim no)
  (in_bom yes)
  (on_board yes)
  (dnp no)
  (fields_autoplaced yes)
  (property "Reference" "#PWR04" (at 199.644 83.82 0) (effects (font (size 1.27 1.27)) (hide yes)))
  (property "Value" "+24V" (at 207.01 83.8199 90) (effects (font (size 1.27 1.27)) (justify left)))
  (property "Footprint" "" (at 203.454 83.82 0) (effects (font (size 1.27 1.27)) (hide yes)))
  (property "Datasheet" "" (at 203.454 83.82 0) (effects (font (size 1.27 1.27)) (hide yes)))
  (property "Description" "Power symbol creates a global label with name \"+24V\"" (at 203.454 83.82 0) (effects (font (size 1.27 1.27)) (hide yes)))
  (pin "1"))
 (symbol
  (lib_id "power:GND")
  (at 196.342 64.008 180)
  (unit 1)
  (exclude_from_sim no)
  (in_bom yes)
  (on_board yes)
  (dnp no)
  (fields_autoplaced yes)
  (property "Reference" "#PWR01" (at 196.342 57.658 0) (effects (font (size 1.27 1.27)) (hide yes)))
  (property "Value" "GND" (at 196.342 59.436 0) (effects (font (size 1.27 1.27))))
  (property "Footprint" "" (at 196.342 64.008 0) (effects (font (size 1.27 1.27)) (hide yes)))
  (property "Datasheet" "" (at 196.342 64.008 0) (effects (font (size 1.27 1.27)) (hide yes)))
  (property "Description" "Power symbol creates a global label with name \"GND\" , ground" (at 196.342 64.008 0) (effects (font (size 1.27 1.27)) (hide yes)))
  (pin "1"))
 (symbol
  (lib_id "Device:R")
  (at 144.018 92.71 0)
  (unit 1)
  (exclude_from_sim no)
  (in_bom yes)
  (on_board yes)
  (dnp no)
  (fields_autoplaced yes)
  (property "Reference" "R1" (at 146.05 91.4399 0) (effects (font (size 1.27 1.27)) (justify left)))
  (property "Value" "110K" (at 146.05 93.9799 0) (effects (font (size 1.27 1.27)) (justify left)))
  (property "Footprint" "Resistor_SMD:R_0805_2012Metric_Pad1.20x1.40mm_HandSolder" (at 142.24 92.71 90) (effects (font (size 1.27 1.27)) (hide yes)))
  (property "Datasheet" "~" (at 144.018 92.71 0) (effects (font (size 1.27 1.27)) (hide yes)))
  (property "Description" "Resistor" (at 144.018 92.71 0) (effects (font (size 1.27 1.27)) (hide yes)))
  (pin "1")
  (pin "2"))
 (symbol
  (lib_id "power:+15V")
  (at 219.456 81.28 270)
  (unit 1)
  (exclude_from_sim no)
  (in_bom yes)
  (on_board yes)
  (dnp no)
  (fields_autoplaced yes)
  (property "Reference" "#PWR03" (at 215.646 81.28 0) (effects (font (size 1.27 1.27)) (hide yes)))
  (property "Value" "+15V" (at 223.52 81.2799 90) (effects (font (size 1.27 1.27)) (justify left)))
  (property "Footprint" "" (at 219.456 81.28 0) (effects (font (size 1.27 1.27)) (hide yes)))
  (property "Datasheet" "" (at 219.456 81.28 0) (effects (font (size 1.27 1.27)) (hide yes)))
  (property "Description" "Power symbol creates a global label with name \"+15V\"" (at 219.456 81.28 0) (effects (font (size 1.27 1.27)) (hide yes)))
  (pin "1"))
 (symbol
  (lib_id "power:GND")
  (at 212.852 71.12 180)
  (unit 1)
  (exclude_from_sim no)
  (in_bom yes)
  (on_board yes)
  (dnp no)
  (fields_autoplaced yes)
  (property "Reference" "#PWR02" (at 212.852 64.77 0) (effects (font (size 1.27 1.27)) (hide yes)))
  (property "Value" "GND" (at 212.852 66.548 0) (effects (font (size 1.27 1.27))))
  (property "Footprint" "" (at 212.852 71.12 0) (effects (font (size 1.27 1.27)) (hide yes)))
  (property "Datasheet" "" (at 212.852 71.12 0) (effects (font (size 1.27 1.27)) (hide yes)))
  (property "Description" "Power symbol creates a global label with name \"GND\" , ground" (at 212.852 71.12 0) (effects (font (size 1.27 1.27)) (hide yes)))
  (pin "1"))
 (symbol
  (lib_id "power:+15V")
  (at 252.222 61.468 270)
  (unit 1)
  (exclude_from_sim no)
  (in_bom yes)
  (on_board yes)
  (dnp no)
  (fields_autoplaced yes)
  (property "Reference" "#PWR089" (at 248.412 61.468 0) (effects (font (size 1.27 1.27)) (hide yes)))
  (property "Value" "+15V" (at 256.286 61.4679 90) (effects (font (size 1.27 1.27)) (justify left)))
  (property "Footprint" "" (at 252.222 61.468 0) (effects (font (size 1.27 1.27)) (hide yes)))
  (property "Datasheet" "" (at 252.222 61.468 0) (effects (font (size 1.27 1.27)) (hide yes)))
  (property "Description" "Power symbol creates a global label with name \"+15V\"" (at 252.222 61.468 0) (effects (font (size 1.27 1.27)) (hide yes)))
  (pin "1")))
